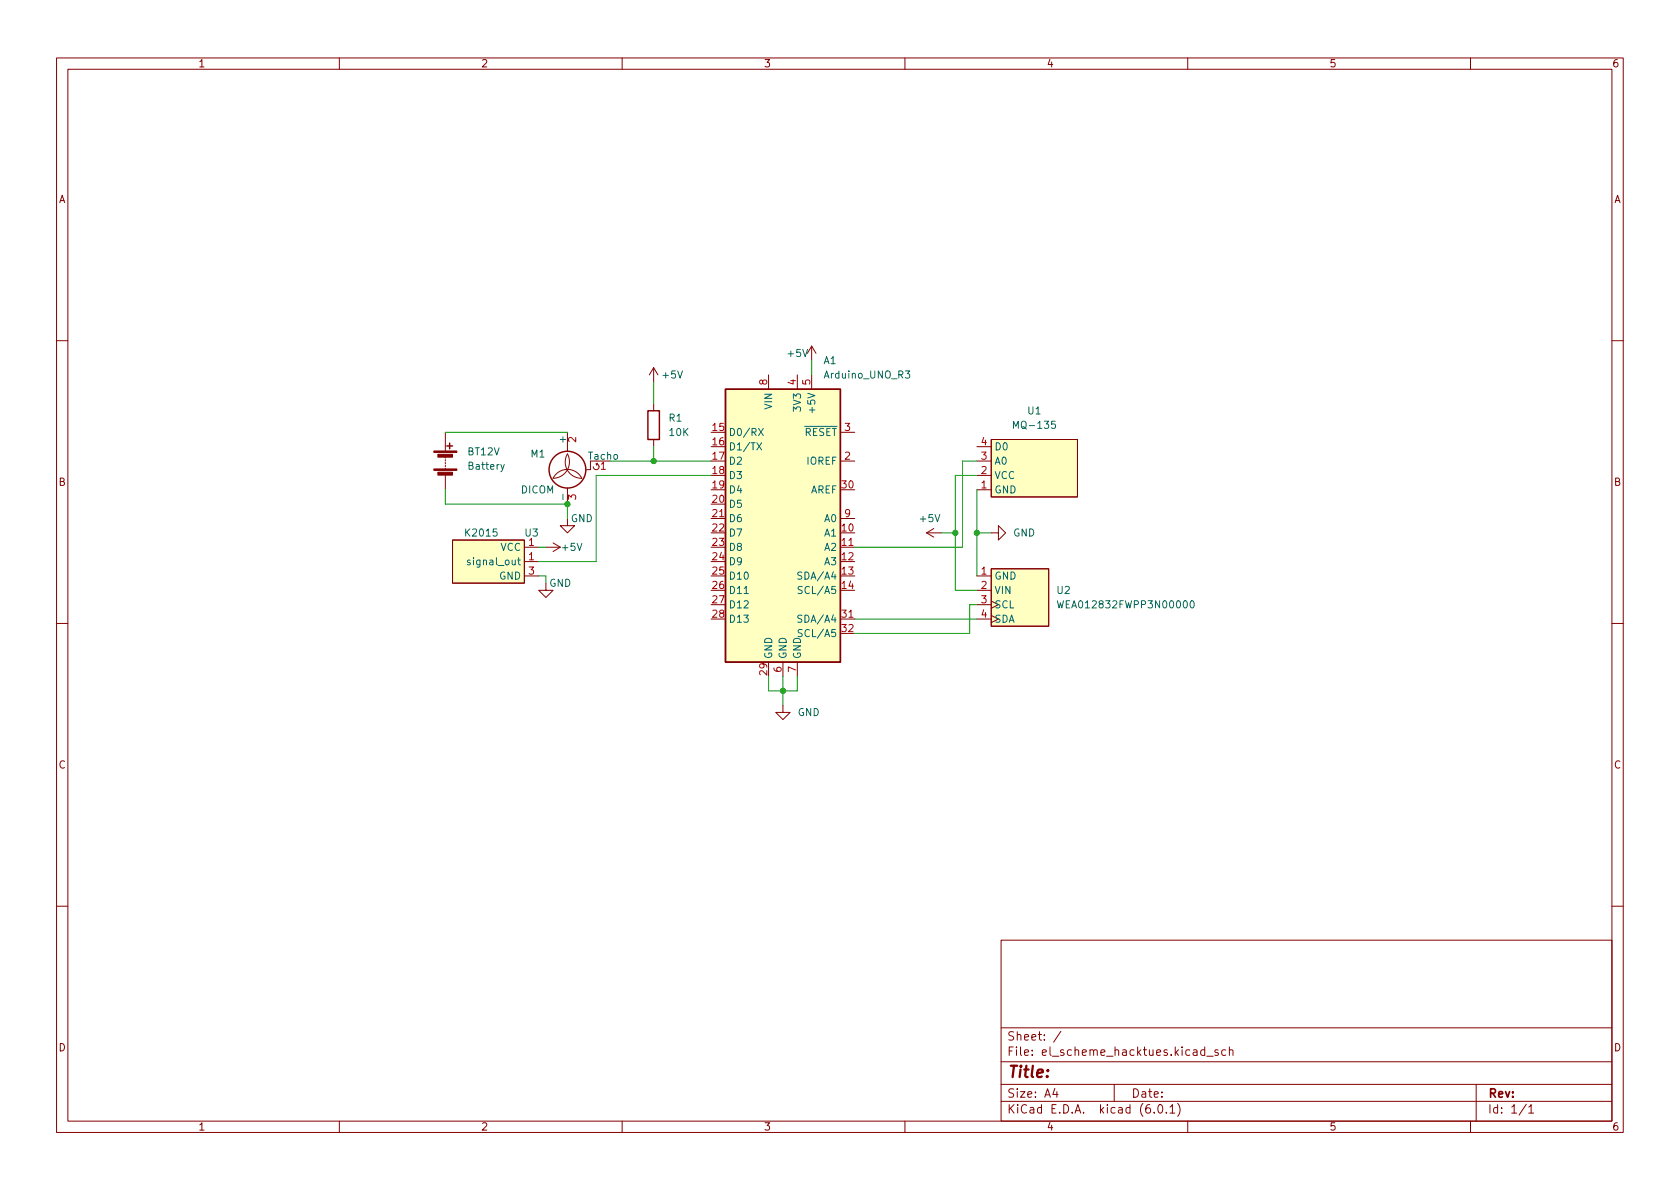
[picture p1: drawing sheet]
<svg xmlns="http://www.w3.org/2000/svg" width="297mm" height="210mm" viewBox="0 0 297 210" stroke-linecap="round" stroke-linejoin="round" font-family="sans-serif">
<g fill="none" stroke="#840000" stroke-width=".18">
<path d="M10 10.2h277v190.1h-277zM12 12.2h273v186.1h-273zM60 10.2v2M110 10.2v2M160 10.2v2M210 10.2v2M260 10.2v2M10 60.2h2M78.7 76.4v3.4M100.3 76.4v3.4M115.6 65l-.8 1.3M115.6 65v2.6"/>
<path d="M115.6 71.4v1.2M115.6 77.7v1.3M115.6 65l.7 1.3M135.9 66.3v2.5M141 66.3v2.5M143.5 61.2l-.8 1.3M143.5 61.2v2.5M143.5 66.3v2.5M143.5 61.2l.8 1.3M148.6 76.4h2.5M172.7 79h2.6M175.3 77.7h15.2v10.2h-15.2z"/>
<path d="M285 60.2h2M78.7 80.8v.2M78.7 81.3v.2M78.7 81.8v.2M78.7 82.3v.2M78.7 82.8v.3M78.7 84.1v2.5M80 95.5h12.7v7.6h-12.7zM92.7 96.8h2.5M92.7 99.3h2.5M96.5 96.8h2.6M97.8 96l1.3 .8"/>
<path d="M99.1 96.8l-1.3 .7M100.3 80.3a2.92 2.92 0 0 1-2.5 4.3 2.84 2.84 0 0 1 2.5-1.6 2.84 2.84 0 0 1 2.6 1.6 2.87 2.87 0 0 1-2.6-4.3zM100.3 91.7v1.3h1.3l-1.3 1.2-1.2-1.2h1.2M100.3 86.3v2.8M104.4 81.5v1.6h-.8M105.4 82l.3 .1 .2 .3-.1 .5-.6 .1-.2-.2-.1-.3M105.4 82l.1 .3M105.7 81.9l-.3 .1M125.7 91.7h2.6M148.6 96.8h2.5M148.6 81.5h2.5M148.6 91.7h2.5"/>
<path d="M163.8 94.2l1.3 .8M163.8 94.2h2.6M165.1 93.5l-1.3 .7M172.7 86.6h2.6M172.7 84.1h2.6M172.7 81.5h2.6M175.3 94.2h1.2v-1.2l1.3 1.2-1.3 1.3v-1.3M184.1 87.9h.1M10 110.2h2M92.7 101.8h2.5M96.5 103.1v1.3h1.3l-1.3 1.3-1.3-1.3h1.3M138.4 117.1v2.5"/>
<path d="M141 117.1v2.5M148.6 109.5h2.5M172.7 101.8h2.6M172.7 104.4h2.6M172.7 106.9h2.6M172.7 109.5h2.6M175.3 100.6h10.1v10.1h-10.1zM285 110.2h2M138.4 124.7v1.3h1.3l-1.3 1.2-1.2-1.2h1.2M10 160.2h2M177 166.3h108v32h-108zM285 160.2h2"/>
<path d="M60 198.3v2M110 198.3v2M160 198.3v2M177 194.8h108M177 191.8h108M177 187.8h108M177 181.8h108M186.5 192.5l-.4 1h1M186.9 193v1M187.6 182.4l-1.3 1.9M197 191.8v3M204.1 196.7v.1"/>
<path d="M204.9 195.4l.2-.1a.81 .81 0 0 1 .6 .7 .81 .81 0 0 1-.3 .8h-.2a.81 .81 0 0 1-.6-.6 .81 .81 0 0 1 .3-.8zM206.2 196.7v.1M206.9 195.8l.4-.5v1.5M206.9 196.8h.8M208.2 195.1a1.72 1.72 0 0 1 0 2.3M210 198.3v2M213 185.7l-.4-.1-.3 .3v.4l.1 .3h.6M213 185.1v1.5M213.4 186.8h1.1M215.4 185.7l-.4-.1-.2 .2 .1 .3 .5 .1v.4h-.6M216.7 185.7l-.4-.1-.3 .3v.4l.1 .3h.6M217.4 185.8l.2-.2 .3 .1 .1 .9"/>
<path d="M217.4 185.1v1.5M260 198.3v2M261 191.8v6.5M269.9 195.3l-1.3 1.9M270.3 195.8l.4-.5v1.5M270.3 196.8h.9"/>
</g>
<g fill="#840000" stroke="#840000" stroke-width=".18">
<path d="M76.7 82.9h4.1v.3h-4.1z"/>
<path d="M76.7 79.8h4.1v.2h-4.1z"/>
<path d="M77.4 83.5h2.6v.5h-2.6z"/>
<path d="M77.4 80.3h2.6v.5h-2.6z"/>
</g>
<g fill="none" stroke="#840000" stroke-width=".25">
<path d="M79 78.9h1M79.5 78.4v1M114.6 72.6h2v5.1h-2zM128.3 68.8h20.3v48.3h-20.3z"/>
<circle cx="100.3" cy="83.1" r="3.3"/>
</g>
<g fill="none" stroke="#006464" stroke-width=".18">
<path d="M133.8 78.3l.9 1.3M134.1 75.8l.9 1.2M134.7 78.3l-.9 1.3M135 75.8l-.9 1.2M160.1 65.6h.7l-.4 .5 .4 .1v.5l-.2 .2-.5-.2M179.2 75.8v-1.3l.4 .9 .4-.9v1.3M186.6 74.5h-.6l-.1 .6 .2-.1h.4l.1 .2v.4l-.2 .2-.5-.2M82.3 93.5v1.3M82.5 94.1l.6 .7M83.1 93.5l-.8 .8M83.1 99.1l-.3-.1-.2 .2 .1 .2 .4 .1v.3h-.5M83.5 93.7l.5-.2 .3 .4-.8 .9h.8"/>
<path d="M84.9 93.6l.2-.1a.68 .68 0 0 1 .4 .7 .68 .68 0 0 1-.4 .6 .84 .84 0 0 1-.2-1.2zM86 93.9l.3-.4v1.3M86 94.8h.7M87.8 93.5h-.6v.6l.2-.1 .4 .1 .1 .2-.1 .4-.1 .1-.5-.1M89.2 82.1l-.5 1.2-.1 .1M91.5 99h.5M91.7 98.6v1.1l.3 .2M93 93.5v1.1l.3 .2 .3-.1 .1-.1v-1.1M94.2 93.5h.8l-.4 .5 .3 .1v.6l-.1 .1-.6-.1M131.6 105h.7M141.8 101.2h-.5l-.2 .1v.3l.6 .3 .1 .3-.3 .2h-.4M141.8 108.8h-.5l-.2 .1v.4l.6 .2 .1 .3-.3 .2h-.4"/>
<path d="M141.8 103.8l-.4-.1-.2 .1v.4l.5 .2 .1 .3-.2 .3-.5-.1M141.8 111.4l-.4-.1-.2 .1v.4l.5 .2 .1 .3-.2 .3-.5-.1M187 106.2l.3 1.3 .2-.9 .2 .9 .3-1.3M210.5 106.4l.2-.2a.68 .68 0 0 1 .5 .7 .68 .68 0 0 1-.5 .6l-.2-.1-.1-.4z"/>
</g>
<g fill="#ffffc2" stroke="#ffffc2" stroke-width=".18">
<path d="M175.3 100.6h10.1v10.1h-10.1z"/>
<path d="M80 95.5h12.7v7.6h-12.7z"/>
<path d="M175.3 77.7h15.2v10.2h-15.2z"/>
<path d="M128.3 68.8h20.3v48.3h-20.3z"/>
</g>
<g fill="none" stroke="#009600" stroke-width=".18">
<path d="M78.7 76.4h21.6M115.6 67.6v3.8M115.6 79v2.5M143.5 63.7v2.6M78.7 86.6v2.5h21.6v2.6M95.2 96.8h1.3M107.9 81.5h17.8M125.7 84.1h-20.3v15.2h-10.2M166.4 94.2h2.5M172.7 94.2h2.6M172.7 86.6v15.2M172.7 84.1h-3.8v20.3h3.8"/>
<path d="M172.7 81.5h-2.5v15.3h-19.1M95.2 101.8h1.3v1.3M135.9 119.6v2.6h5.1v-2.6M138.4 119.6v5.1M151.1 109.5h21.6M172.7 106.9h-1.3v5.1h-20.3"/>
</g>
<g fill="#009600" stroke="#009600" stroke-width=".18">
<circle cx="172.7" cy="94.2" r=".46"/>
<circle cx="138.4" cy="122.2" r=".46"/>
<circle cx="168.9" cy="94.2" r=".46"/>
<circle cx="115.6" cy="81.5" r=".46"/>
<circle cx="100.3" cy="89.1" r=".46"/>
</g>
<text font-size="2.8" fill="#840000" x="178" y="190.6">Title:</text>
<g font-size="2.1" fill="#840000">
<text x="178" y="184">Sheet: /</text>
<text x="178" y="186.7">File: el_scheme_hacktues.kicad_sch</text>
<text x="178" y="196.9">KiCad E.D.A. kicad (6.0.1)</text>
<text x="178" y="194.1">Size: A4</text>
<text x="200" y="194.1">Date:</text>
<text x="263" y="194.1">Rev:</text>
<text x="263" y="196.9">Id: 1/1</text>
</g>
<g font-size="1.8" fill="#840000">
<text x="35" y="11.9">1</text>
<text x="85" y="11.9">2</text>
<text x="135" y="11.9">3</text>
<text x="185" y="11.9">4</text>
<text x="235" y="11.9">5</text>
<text x="285" y="11.9">6</text>
<text x="10.3" y="35.9">A</text>
<text x="285.3" y="35.9">A</text>
<text x="10.3" y="85.9">B</text>
<text x="285.3" y="85.9">B</text>
<text x="10.3" y="135.9">C</text>
<text x="285.3" y="135.9">C</text>
<text x="10.3" y="185.9">D</text>
<text x="285.3" y="185.9">D</text>
<text x="35" y="199.9">1</text>
<text x="85" y="199.9">2</text>
<text x="135" y="199.9">3</text>
<text x="185" y="199.9">4</text>
<text x="235" y="199.9">5</text>
<text x="285" y="199.9">6</text>
</g>
<g font-size="1.8" fill="#006464">
<text x="139.4" y="63.1">+5V</text>
<text x="145.6" y="64.4">A1</text>
<text x="117.3" y="66.9">+5V</text>
<text x="145.9" y="66.9">Arduino_UNO_R3</text>
<text x="118.3" y="74.5">R1</text>
<text x="118.4" y="77.1">10K</text>
<text x="128.8" y="77.1">D0/RX</text>
<text x="136.5" y="72.3" transform="rotate(-90 136.5 72.3)">VIN</text>
<text x="140.8" y="77.1">~{RESET}</text>
<text x="141.6" y="72.5" transform="rotate(-90 141.6 72.5)">3V3</text>
<text x="144.1" y="72.5" transform="rotate(-90 144.1 72.5)">+5V</text>
<text x="179.7" y="75.8">MQ-135</text>
<text x="181.7" y="73.3">U1</text>
<text x="82.7" y="80.5">BT12V</text>
<text x="82.9" y="83.1">Battery</text>
<text x="93.9" y="80.9">M1</text>
<text x="100.1" y="78.2" transform="rotate(-90 100.1 78.2)">+</text>
<text x="104.1" y="81.3">Tacho</text>
<text x="128.8" y="79.6">D1/TX</text>
<text x="128.8" y="82.2">D2</text>
<text x="142.7" y="82.2">IOREF</text>
<text x="175.8" y="82.2">A0</text>
<text x="175.8" y="79.6">D0</text>
<text x="92.3" y="87.2">DICOM</text>
<text x="100.1" y="88.2" transform="rotate(-90 100.1 88.2)">-</text>
<text x="128.8" y="84.7">D3</text>
<text x="128.8" y="87.2">D4</text>
<text x="128.8" y="89.8">D5</text>
<text x="143.3" y="87.2">AREF</text>
<text x="175.8" y="87.2">GND</text>
<text x="175.8" y="84.7">VCC</text>
<text x="100.9" y="92.3">GND</text>
<text x="128.8" y="92.3">D6</text>
<text x="128.8" y="94.9">D7</text>
<text x="145.8" y="94.9">A1</text>
<text x="145.8" y="92.3">A0</text>
<text x="162.8" y="92.3">+5V</text>
<text x="179.1" y="94.9">GND</text>
<text x="83.4" y="99.9">signal_out</text>
<text x="88.5" y="97.4">VCC</text>
<text x="99.5" y="97.4">+5V</text>
<text x="128.8" y="97.4">D8</text>
<text x="128.8" y="99.9">D9</text>
<text x="145.8" y="97.4">A2</text>
<text x="145.8" y="99.9">A3</text>
<text x="88.3" y="102.5">GND</text>
<text x="97.1" y="103.8">GND</text>
<text x="128.8" y="102.5">D10</text>
<text x="128.8" y="105">D11</text>
<text x="128.8" y="107.6">D12</text>
<text x="141.6" y="102.5">SDA/A4</text>
<text x="141.8" y="105">SCL/A5</text>
<text x="175.8" y="102.5">GND</text>
<text x="175.8" y="105">VIN</text>
<text x="175.8" y="107.6">SCL</text>
<text x="186.9" y="105">U2</text>
<text x="187.9" y="107.6">WEA012832FWPP3N00000</text>
<text x="128.8" y="110.1">D13</text>
<text x="141.6" y="110.1">SDA/A4</text>
<text x="141.8" y="112.6">SCL/A5</text>
<text x="175.8" y="110.1">SDA</text>
<text x="136.5" y="116.6" transform="rotate(-90 136.5 116.6)">GND</text>
<text x="139.1" y="116.6" transform="rotate(-90 139.1 116.6)">GND</text>
<text x="141.6" y="116.6" transform="rotate(-90 141.6 116.6)">GND</text>
<text x="141" y="126.6">GND</text>
</g>
<g font-size="1.8" fill="#a90000">
<text x="135.6" y="68.1" transform="rotate(-90 135.6 68.1)">8</text>
<text x="140.7" y="68.1" transform="rotate(-90 140.7 68.1)">4</text>
<text x="143.3" y="68.1" transform="rotate(-90 143.3 68.1)">5</text>
<text x="126" y="76.2">15</text>
<text x="149.4" y="76.2">3</text>
<text x="101.9" y="78.2" transform="rotate(-90 101.9 78.2)">2</text>
<text x="106.2" y="83.1">1</text>
<text x="126" y="78.7">16</text>
<text x="126" y="81.3">17</text>
<text x="126" y="83.8">18</text>
<text x="149.4" y="81.3">2</text>
<text x="173.5" y="83.8">2</text>
<text x="173.5" y="81.3">3</text>
<text x="173.5" y="78.7">4</text>
<text x="101.9" y="88.4" transform="rotate(-90 101.9 88.4)">3</text>
<text x="126" y="86.4">19</text>
<text x="126" y="88.9">20</text>
<text x="148.9" y="86.4">30</text>
<text x="173.5" y="86.4">1</text>
<text x="126" y="91.4">21</text>
<text x="126" y="94">22</text>
<text x="148.9" y="94">10</text>
<text x="149.4" y="91.4">9</text>
<text x="93.5" y="99.1">1</text>
<text x="93.5" y="96.5">1</text>
<text x="93.5" y="101.6">3</text>
<text x="126" y="96.5">23</text>
<text x="126" y="99.1">24</text>
<text x="126" y="101.6">25</text>
<text x="148.9" y="96.5">11</text>
<text x="148.9" y="99.1">12</text>
<text x="148.9" y="101.6">13</text>
<text x="173.5" y="101.6">1</text>
<text x="126" y="104.1">26</text>
<text x="126" y="106.7">27</text>
<text x="148.9" y="104.1">14</text>
<text x="173.5" y="104.1">2</text>
<text x="173.5" y="106.7">3</text>
<text x="126" y="109.2">28</text>
<text x="148.9" y="109.2">31</text>
<text x="148.9" y="111.8">32</text>
<text x="173.5" y="109.2">4</text>
<text x="135.6" y="119.3" transform="rotate(-90 135.6 119.3)">29</text>
<text x="138.2" y="118.9" transform="rotate(-90 138.2 118.9)">6</text>
<text x="140.7" y="118.9" transform="rotate(-90 140.7 118.9)">7</text>
</g>
</svg>
